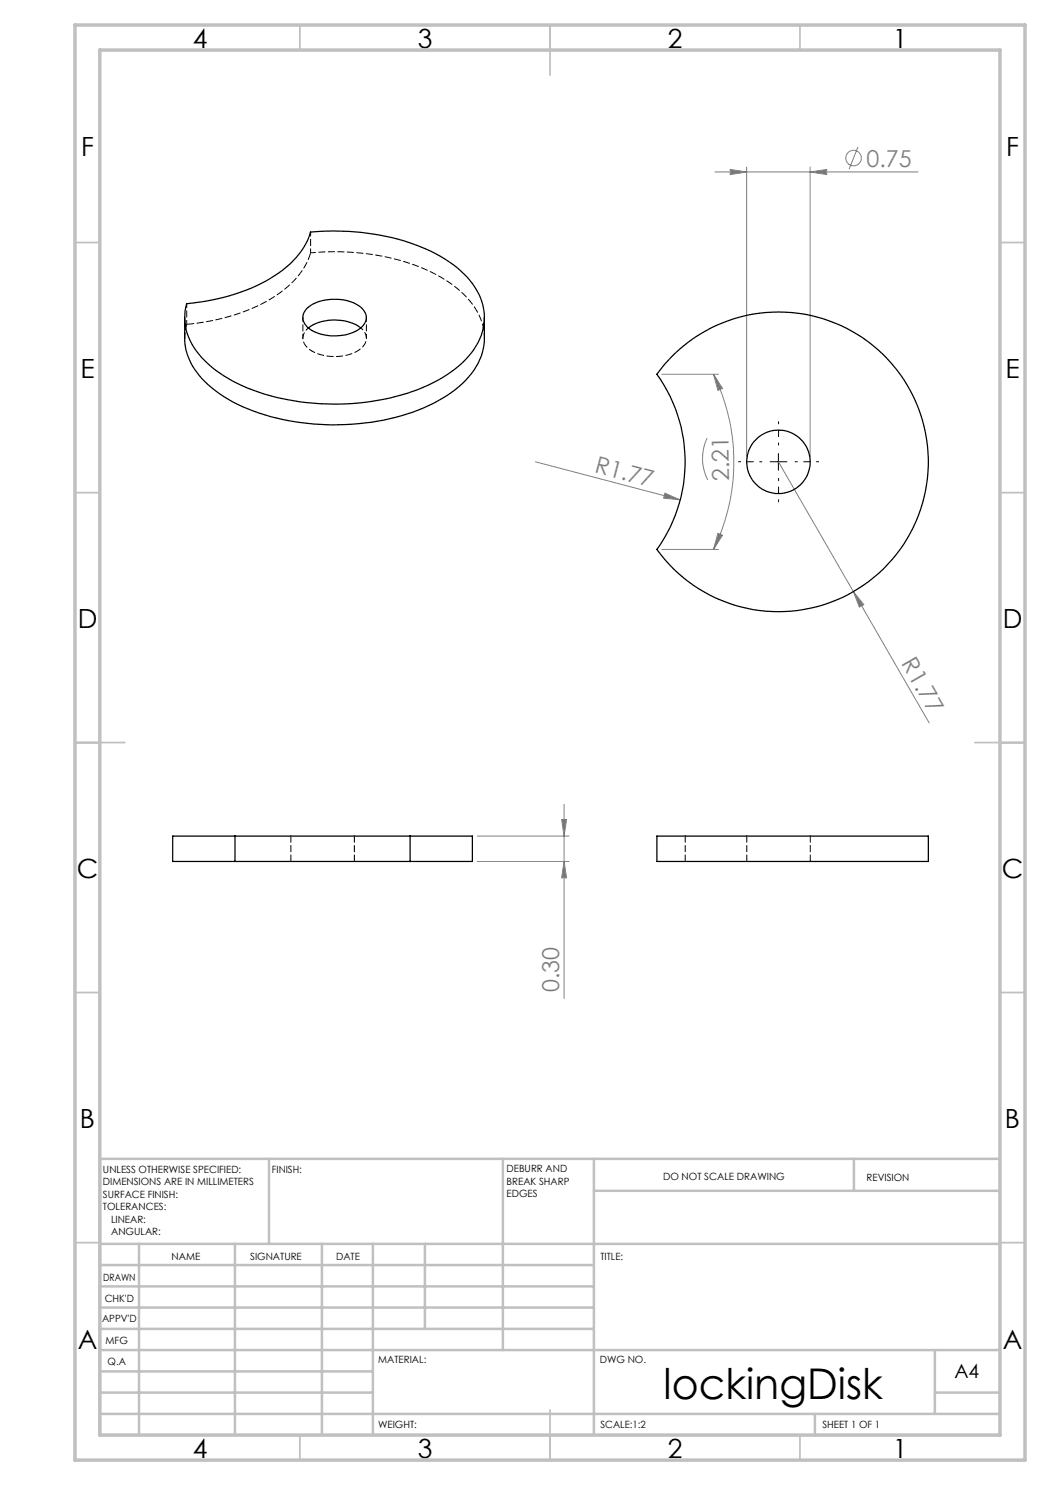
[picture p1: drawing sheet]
<svg xmlns="http://www.w3.org/2000/svg" width="210mm" height="297mm" viewBox="0 0 210 297" stroke-linecap="round" stroke-linejoin="round" font-family="sans-serif">
<g fill="none" stroke="#808080" stroke-width=".2">
<path d="M143 34.4h40.6M146 33.9l3.3 .5-3.3 .5zM149.3 33.4v58M162 34.4l3.3-.5v1zM162 33.4v58M171.6 29.4l-1.8 4.4M132.4 74.9h11.3M142.7 74.9l1.8 2.8-.9 .4zM142.7 74.9a39.8 39.8 0 0 1 0 35M107.1 92.4l28.9 7.6M133 98.6l3 1.4-3.3-.4zM141.4 87.6a9.3 9.3 0 0 0 .2 8.4"/>
<path d="M155.7 92.4l30.1 52.2M132.4 109.9h11.3M143.6 106.7l.9 .4-1.8 2.8zM170.7 118.3l2.1 2.6-.9 .5zM95.5 172.3h18.3M95.5 167.2h18.3M112.3 163.9h1l-.5 3.3zM112.8 172.3l.5 3.3h-1zM112.8 160.9v38.8"/>
<circle cx="170.7" cy="31.6" r="1.56"/>
</g>
<path d="M152.4 92.4h-4.7M155.7 89v-4.7M155.7 95.7v4.7M159 92.4h4.7" fill="none" stroke="#000" stroke-width=".2" stroke-dasharray="15.2 1.3 1.3 1.3" stroke-dashoffset="14.8"/>
<path d="M154 92.4h3.4M155.7 90.7v3.3" fill="none" stroke="#000" stroke-width=".2"/>
<g fill="none" stroke="#c0c0c0" stroke-width=".35">
<path d="M60 5v5M110 5v10M160 5v5M15 48.5h5M200 48.5h5M15 98.5h5M200 98.5h5M15 148.5h10M195 148.5h10M15 198.5h5M200 198.5h5M15 248.5h5"/>
<path d="M200 248.5h5M60 287v5M110 282v10M160 287v5"/>
</g>
<g fill="none" stroke="#c0c0c0" stroke-width=".5">
<path d="M53.8 231.8v17M100.6 231.8v38.2M118.8 231.8v55.2M118.8 238.2h81.2M170.8 231.8v6.4M200 231.8h-180v55.2M20 248.8h180M20 257.3h98.8M20 253h98.8M27.8 248.8v38.2M47 248.8v38.2M64.4 248.8v38.2"/>
<path d="M74.6 248.8v38.2M85 248.8v17M20 265.8h98.8M20 261.5h98.8M20 278.5h54.6M20 274.3h54.6M20 270h180M187 278.5h13M187 270v12.8M20 282.8h180M163 282.8v4.2"/>
</g>
<path d="M15 5h190v287h-190zM20 10h180v277h-180z" fill="none" stroke="#c0c0c0" stroke-width=".7"/>
<g fill="#808080">
<path d="M170.7 118.3l2.1 2.6-.9 .5z"/>
<path d="M133 98.6l3 1.4-3.3-.4z"/>
<path d="M146 33.9l3.3 .5-3.3 .5zM162 34.4l3.3-.5v1z"/>
<path d="M112.8 172.3l.5 3.3h-1zM112.3 163.9h1l-.5 3.3z"/>
<path d="M143.6 106.7l.9 .4-1.8 2.8zM142.7 74.9l1.8 2.8-.9 .4z"/>
</g>
<g fill="none" stroke="#000" stroke-width=".25">
<path d="M36.9 63.5v4.2a12.9 12.9 0 0 0 5.5 9.9 35.6 35.6 0 0 0 17.8 6.9 46.8 46.8 0 0 0 26.5-3.8 18.8 18.8 0 0 0 9.3-8.8l.3-.7 .5-2.2 .1-5.5M37.3 60.7a38 38 0 0 0 19.4-6.8 15.1 15.1 0 0 0 5.4-7.5 45.7 45.7 0 0 1 26 4.9 16.6 16.6 0 0 1 8.5 9.8 11.4 11.4 0 0 1-3.5 10.8 30.8 30.8 0 0 1-15.2 7.7 49 49 0 0 1-29.3-2.4 20.7 20.7 0 0 1-10.6-9.1 10.1 10.1 0 0 1-.7-7.4zM61.4 61.7a9.3 9.3 0 0 1 8.8-1.3 3.9 3.9 0 0 1 3.1 3.2 3.9 3.9 0 0 1-3.2 3.1 9.2 9.2 0 0 1-8.8-1.4 2.43 2.43 0 0 1 .1-3.6zM61.7 65.6a9.4 9.4 0 0 1 10.4 0M134.7 70.9a30 30 0 0 1 43.4 1.6 30 30 0 0 1-3.7 43.3 30 30 0 0 1-43-5.9 30 30 0 0 0 0-35l1.6-2.1zM47 167.2h-12.5v5.1h12.5M47 172.3h35M47 167.2h35M47 167.2v5.1M82 167.2h12.5v5.1h-12.5M82 167.2v5.1M131.4 167.2h54.3v5.1h-54.3z"/>
<circle cx="155.7" cy="92.4" r="6.4"/>
</g>
<path d="M58.2 167.2v5.1M70.9 172.3v-5.1M137 172.3v-5.1M149.4 167.2v5.1M162.1 172.3v-5.1" fill="none" stroke="#000" stroke-width=".2" stroke-dasharray="1.3 .6"/>
<path d="M62.1 46.4v4.2M37.3 60.7v4.2M60.6 63.5v4.1M73.3 67.6v-4.1" fill="none" stroke="#000" stroke-width=".2" stroke-dasharray="1.3 .6" stroke-dashoffset=".5"/>
<path d="M37.3 64.9l-.3 2.7" fill="none" stroke="#000" stroke-width=".2" stroke-dasharray="1.3 .6" stroke-dashoffset=".2"/>
<path d="M96.9 67.6a12.9 12.9 0 0 0-5.5-9.9 37.2 37.2 0 0 0-20.3-7.2l-5.1-.1-3.9 .2" fill="none" stroke="#000" stroke-width=".2" stroke-dasharray="1.3 .6" stroke-dashoffset=".3"/>
<path d="M62.4 70.2a9.6 9.6 0 0 0 9.9-.6 2.47 2.47 0 0 0-.1-4" fill="none" stroke="#000" stroke-width=".2" stroke-dasharray="1.3 .6" stroke-dashoffset=".7"/>
<path d="M61.7 65.6a2.55 2.55 0 0 0 .3 4.4l.4 .2" fill="none" stroke="#000" stroke-width=".2" stroke-dasharray="1.3 .6" stroke-dashoffset=".6"/>
<path d="M62.1 50.6a16.6 16.6 0 0 1-7.9 9.2 40.1 40.1 0 0 1-16.9 5.1" fill="none" stroke="#000" stroke-width=".2" stroke-dasharray="1.3 .6" stroke-dashoffset="-.2"/>
<text font-size="8.5" x="132.7" y="279.7">lockingDisk</text>
<g font-size="5.3">
<text x="38.5" y="9.5">4</text>
<text x="83.5" y="9.5">3</text>
<text x="133.6" y="9.5">2</text>
<text x="178.6" y="9.5">1</text>
<text x="16.2" y="31.2">F</text>
<text x="201.2" y="31.2">F</text>
<text x="16.1" y="75.5">E</text>
<text x="201.1" y="75.5">E</text>
<text x="15.5" y="125.5">D</text>
<text x="200.5" y="125.5">D</text>
<text x="15.4" y="175.5">C</text>
<text x="200.4" y="175.5">C</text>
<text x="16" y="225.5">B</text>
<text x="201" y="225.5">B</text>
<text x="15.5" y="269.7">A</text>
<text x="200.5" y="269.7">A</text>
<text x="38.5" y="291.5">4</text>
<text x="83.5" y="291.5">3</text>
<text x="133.6" y="291.5">2</text>
<text x="178.6" y="291.5">1</text>
</g>
<g font-size="4.7" fill="#808080">
<text x="173.3" y="33.3">0.75</text>
<text x="118.8" y="94.4" transform="rotate(15 118.8 94.4)">R1.77</text>
<text x="145.8" y="96.2" transform="rotate(-91 145.8 96.2)">2.21</text>
<text x="180.1" y="132.7" transform="rotate(60 180.1 132.7)">R1.77</text>
<text x="111.8" y="198.4" transform="rotate(-90 111.8 198.4)">0.30</text>
</g>
<text font-size="3.9" x="190.9" y="275.5">A4</text>
<g font-size="2">
<text x="20.6" y="234.6">UNLESS OTHERWISE SPECIFIED:</text>
<text x="20.6" y="237.1">DIMENSIONS ARE IN MILLIMETERS</text>
<text x="20.6" y="239.6">SURFACE FINISH:</text>
<text x="54.4" y="234.6">FINISH:</text>
<text x="101.3" y="234.5">DEBURR AND</text>
<text x="101.3" y="237">BREAK SHARP</text>
<text x="101.3" y="239.5">EDGES</text>
<text x="132.6" y="236">DO NOT SCALE DRAWING</text>
<text x="173.3" y="236.2">REVISION</text>
<text x="20.6" y="242.1">TOLERANCES:</text>
<text x="22.2" y="244.6">LINEAR:</text>
<text x="22.2" y="247.1">ANGULAR:</text>
<text x="34.3" y="252">NAME</text>
<text x="50" y="251.9">SIGNATURE</text>
<text x="67.2" y="251.9">DATE</text>
<text x="120.1" y="251.9">TITLE:</text>
<text x="20.6" y="256.1">DRAWN</text>
<text x="20.9" y="260.3">CHK'D</text>
<text x="20.4" y="264.4">APPV'D</text>
<text x="21.1" y="268.8">MFG</text>
<text x="21.5" y="273">Q.A</text>
<text x="75.6" y="272.5">MATERIAL:</text>
<text x="120" y="272.5">DWG NO.</text>
<text x="75.6" y="285.5">WEIGHT:</text>
<text x="120.1" y="285.6">SCALE:1:2</text>
<text x="164.5" y="285.6">SHEET 1 OF 1</text>
</g>
</svg>
